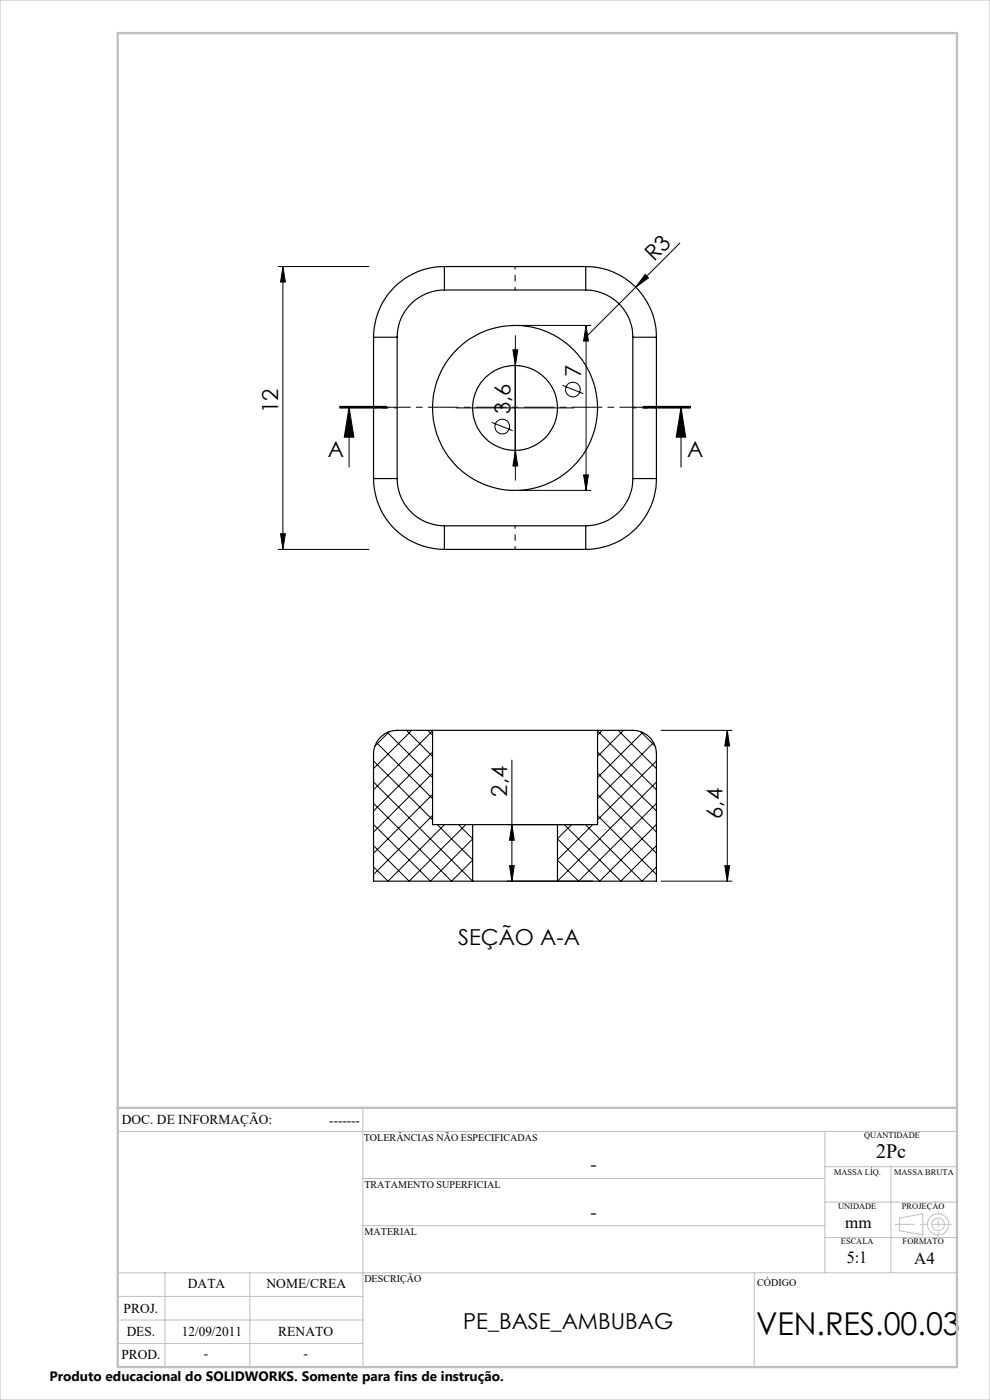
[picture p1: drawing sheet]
<svg xmlns="http://www.w3.org/2000/svg" width="210mm" height="297mm" viewBox="0 0 210 297" stroke-linecap="round" stroke-linejoin="round" font-family="sans-serif">
<g fill="none" stroke="#000" stroke-width=".21">
<path d="M59 56.5h19.2M60 56.5v60.1M60 56.5l.5 3.3h-1zM136.8 58.2l.7 .7-2.6 2zM144.2 51.6l-20 19.9M108.8 74.2h1l-.5 3.3zM109.3 74v25M109.3 71.2v30.7M110.2 77.5h.1M110.2 69h15.1M124.3 69l.5 3.4h-1zM124.3 69v35"/>
<path d="M72.1 86.6h10zM72.1 86.4h10M72.1 86.2h10M74 86.4l1.1 6.3h-2.1zM74 86.4v12.7M96.7 86.5h25M104.3 89.6l4.5 1.8M109.3 95.5l.5 3.3h-1zM110.2 95.5h.1M119.3 81.7l4.5 1.8M136.5 86.4h10M136.5 86.2h10"/>
<path d="M136.5 86.6h10M144.5 86.4l1 6.3h-2.1zM144.5 86.4v12.7M59 116.6h19.2M59.5 113.2h1l-.5 3.4zM110.2 104h15.1M123.8 100.7h1l-.5 3.3zM79.9 157.5l11.9 11.9M82.2 155.4l9.6 9.6M82.6 155.2l-3.1 3.1M86.2 154.9l5.6 5.6M87.3 154.9l-8.1 8.2"/>
<path d="M90.7 154.9l1.1 1.1M91.8 155l-12.6 12.6M91.8 159.6l-12.6 12.4M126.8 159.6l12.4 12.4M126.8 155l12.4 12.6M127.8 154.9l-1 1.1M131.1 154.9l8.1 8.2M132.3 154.9l-5.5 5.6M135.9 155.2l3.1 3.1M136.3 155.4l-9.5 9.6M138.6 157.5l-11.8 11.9M140.2 154.9h15.1"/>
<path d="M154.3 154.9v32M154.3 154.9l.5 3.4h-1.1zM79.2 174.9l12.1 12 9-8.9M79.2 170.4l16.6 16.5 4.5-4.4M79.2 165.9l21.1 21M79.2 161.4l12.6 12.5M91.8 164l-12.6 12.5M91.8 168.5l-12.6 12.5M91.8 173l-12.6 12.5M92.7 174.9l7.6 7.5M94.3 174.9l-12 12-3.1-3M97.3 174.9l3 3"/>
<path d="M98.8 174.9l-12 12-7.6-7.5M107.6 174.9h18.1l-7.4 7.5M108.6 174.9l.5 3.4h-1zM108.6 161.3v25.6M119.7 174.9l12 12 7.5-7.5M121.2 174.9l-2.9 3M124.2 174.9l12 12 3-3M126.8 173l12.4 12.5M126.8 168.5l12.4 12.5M126.8 164l12.4 12.5M139.2 161.4l-12.4 12.5M139.2 165.9l-20.9 21"/>
<path d="M139.2 170.4l-16.5 16.5-4.4-4.4M139.2 174.9l-12 12-8.9-8.9M107.6 186.9h18.1M108.1 183.7h1l-.5 3.2zM140.2 186.9h15.1M153.7 183.7h1.1l-.5 3.2z"/>
<circle cx="106.5" cy="90.5" r="1.55"/>
<circle cx="121.5" cy="82.6" r="1.55"/>
</g>
<g fill="none" stroke="#c0c0c0" stroke-width=".21">
<path d="M0 0h210v297h-210zM77 235v55M25 240h178M77 250h98M175 240v30M175 255h28M175 247.5h28M189 247.5v22.5M190.8 258.4l5-.9v4.5l-5-.9zM25 275h52M25 270h178M35 270v20"/>
<path d="M53 270v20M77 260h98M160 270v20M175 262.5h28M25 285h52M25 280h52"/>
<circle cx="199" cy="259.7" r="1.34"/>
<circle cx="199" cy="259.7" r="2.25"/>
</g>
<path d="M109.3 61.5v-5M84.3 86.5h-5M134.3 86.5h5M109.3 111.5v5" fill="none" stroke="#000" stroke-width=".21" stroke-dasharray="15.2 1.3 1.3 1.3" stroke-dashoffset="14.6"/>
<path d="M146.5 86.4h-74.4" fill="none" stroke="#000" stroke-width=".21" stroke-dasharray="6.3 1.3 1.3 1.3" stroke-dashoffset="1.5"/>
<path d="M201.8 259.7h-11.9" fill="none" stroke="#c0c0c0" stroke-width=".21" stroke-dasharray="15.2 1.3 1.3 1.3" stroke-dashoffset="11.2"/>
<path d="M199 256.9v5.4" fill="none" stroke="#c0c0c0" stroke-width=".21" stroke-dasharray="15.2 1.3 1.3 1.3" stroke-dashoffset="14.4"/>
<path d="M25 7h178v283h-178zM25 235h178" fill="none" stroke="#c0c0c0" stroke-width=".5"/>
<g fill="#000">
<path d="M136.8 58.2l.7 .7-2.6 2z"/>
<path d="M144.5 86.4l1 6.3h-2.1zM74 86.4l1.1 6.3h-2.1z"/>
<path d="M59.5 113.2h1l-.5 3.4zM60 56.5l.5 3.3h-1zM109.3 95.5l.5 3.3h-1zM108.8 74.2h1l-.5 3.3zM123.8 100.7h1l-.5 3.3zM124.3 69l.5 3.4h-1zM153.7 183.7h1.1l-.5 3.2zM154.3 154.9l.5 3.4h-1.1zM108.1 183.7h1l-.5 3.2zM108.6 174.9l.5 3.4h-1z"/>
</g>
<g fill="none" stroke="#000" stroke-width=".25">
<path d="M94.3 56.5a15 15 0 0 0-15.1 15M94.3 56.5v5M94.3 56.5h29.9M124.2 56.5v5M124.2 56.5a14.9 14.9 0 0 1 15 15M79.2 71.5h5M79.2 71.5v30M84.2 71.5v30M94.3 61.5a10 10 0 0 0-10.1 10M94.3 61.5h29.9M124.2 61.5a10 10 0 0 1 10 10M134.2 71.5h5"/>
<path d="M134.2 71.5v30M139.2 71.5v30M79.2 101.5a15.1 15.1 0 0 0 15.1 15.1M79.2 101.5h5M84.2 101.5a10 10 0 0 0 10.1 10M94.3 111.5v5.1M94.3 111.5h29.9M94.3 116.6h29.9M124.2 111.5v5.1M134.2 101.5a10 10 0 0 1-10 10M134.2 101.5h5M139.2 101.5a15 15 0 0 1-15 15.1"/>
<path d="M91.8 154.9h-7.6a5 5 0 0 0-5 5v27h21.1M91.8 154.9h35M91.8 154.9v20h8.5M126.8 154.9h7.4a5 5 0 0 1 5 5v27h-20.9M126.8 154.9v20h-8.5M100.3 174.9h18M100.3 174.9v12M118.3 174.9v12M100.3 186.9h18"/>
<circle cx="109.2" cy="86.5" r="9"/>
<circle cx="109.3" cy="86.6" r="17.5"/>
</g>
<text font-size="6.7" x="160.4" y="283.1">VEN.RES.00.03</text>
<g font-size="4.7">
<text x="138.8" y="55.6" transform="rotate(-45 138.8 55.6)">R3</text>
<text x="123.3" y="80.1" transform="rotate(-90 123.3 80.1)">7</text>
<text x="59" y="87.6" transform="rotate(-90 59 87.6)">12</text>
<text x="108.3" y="87.9" transform="rotate(-90 108.3 87.9)">3,6</text>
<text x="69.6" y="96.9">A</text>
<text x="145.7" y="96.9">A</text>
<text x="107.6" y="169" transform="rotate(-90 107.6 169)">2,4</text>
<text x="153.3" y="173.7" transform="rotate(-90 153.3 173.7)">6,4</text>
<text x="97.2" y="200.4">SEÇÃO A-A</text>
<text x="98.3" y="281.9">PE_BASE_AMBUBAG</text>
</g>
<text font-size="4.3" x="185.8" y="245.8">2Pc</text>
<g font-size="4">
<text x="125.2" y="248.4">-</text>
<text x="125.2" y="258.6">-</text>
</g>
<g font-size="3.6">
<text x="179.3" y="260.6">mm</text>
<text x="179.6" y="267.9">5:1</text>
<text x="193.9" y="268.1">A4</text>
</g>
<g font-size="2.9">
<text x="25.9" y="238.4">DOC. DE INFORMAÇÃO:</text>
<text x="69.8" y="238.6">-------</text>
<text x="39.9" y="273.2">DATA</text>
<text x="56.5" y="273.2">NOME/CREA</text>
<text x="26.2" y="278.6">PROJ.</text>
<text x="26.9" y="283.4">DES.</text>
<text x="38.6" y="283.4">12/09/2011</text>
<text x="59" y="283.4">RENATO</text>
<text x="10.5" y="292.9">Produto educacional do SOLIDWORKS. Somente para fins de instrução.</text>
<text x="25.7" y="288.3">PROD.</text>
<text x="43.3" y="288">-</text>
<text x="64.4" y="288">-</text>
</g>
<g font-size="2.2">
<text x="77.2" y="242.1">TOLERÂNCIAS NÃO ESPECIFICADAS</text>
<text x="77.3" y="251.9">TRATAMENTO SUPERFICIAL</text>
<text x="77.3" y="261.9">MATERIAL</text>
<text x="77.3" y="272.1">DESCRIÇÃO</text>
<text x="160.6" y="272.8">CÓDIGO</text>
</g>
<g font-size="1.8">
<text x="183.3" y="241.4">QUANTIDADE</text>
<text x="176.9" y="249.2">MASSA LÍQ.</text>
<text x="189.7" y="249.2">MASSA BRUTA</text>
<text x="177.8" y="256.5">UNIDADE</text>
<text x="191.3" y="256.5">PROJEÇÃO</text>
<text x="178.4" y="264">ESCALA</text>
<text x="191.5" y="264">FORMATO</text>
</g>
</svg>
